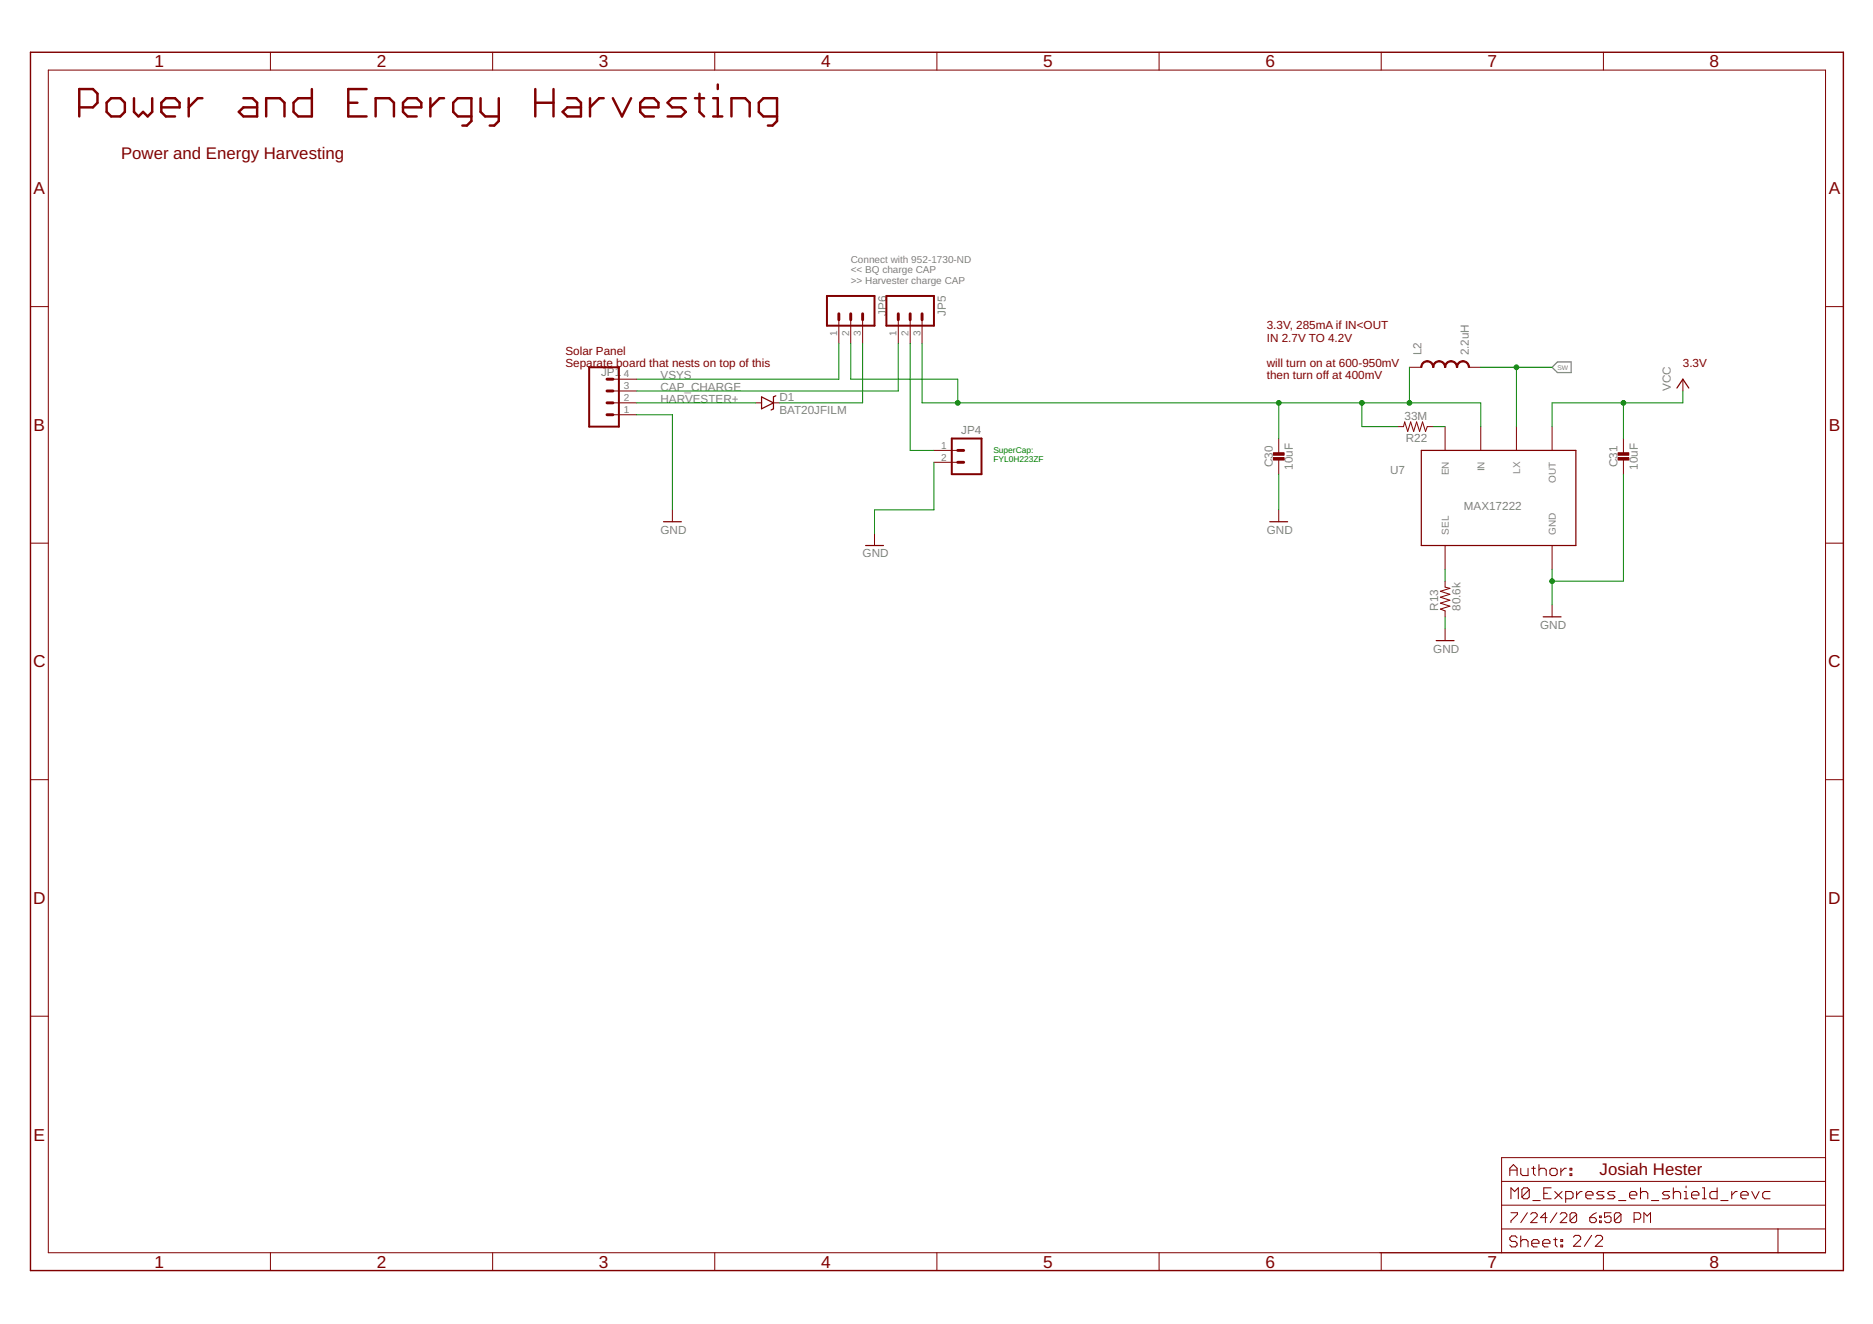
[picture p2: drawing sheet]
<svg xmlns="http://www.w3.org/2000/svg" width="420mm" height="297mm" viewBox="0 0 420 297" stroke-linecap="round" stroke-linejoin="round" font-family="sans-serif">
<path d="M348.2 82.4l1.2-1.2h3v2.4h-3z" fill="none" stroke="#808080" stroke-width=".28"/>
<g fill="none" stroke="#800000" stroke-width=".55">
<path d="M70 20v6.1h-3.1l-1.1-1v-2l1.1-1.1h3.1M82.2 20h-4.1v6.1h4.1M120.1 20v6.1M124.2 20v6.1M161 19v1M17.8 24.1h3l1.1-1v-2.1l-1.1-1h-3v6.1M23.9 23.1l1-1.1h2.1l1 1.1v2l-1 1h-2.1l-1-1zM30.1 22v3.1l1 1 1-1 1 1 1-1v-3.1M36.2 24.1h4.1v-1l-1-1.1h-2.1l-1 1.1v2l1 1h2.1M42.3 22v4.1M45.4 22h-1l-2.1 2.1M54.6 22h2l1.1 1.1v3h-3.1l-1-1 1-1h3.1"/>
<path d="M59.7 26.1v-4.1h3.1l1 1.1v3M78.1 23.1h2.1M84.3 26.1v-4.1h3l1.1 1.1v3M90.4 24.1h4.1v-1l-1-1.1h-2.1l-1 1.1v2l1 1h2.1M96.5 22v4.1M99.6 22h-1l-2.1 2.1M105.7 26.1h-3l-1-1v-2l1-1.1h3v5.2l-1 1h-1M107.8 22v3.1l1 1h3.1M111.9 22v5.2l-1 1h-1M120.1 23.1h4.1M127.3 22h2l1 1.1v3h-3l-1.1-1 1.1-1h3M132.4 22v4.1"/>
<path d="M135.4 22h-1l-2 2.1M137.5 22l2 4.1 2.1-4.1M143.6 24.1h4.1v-1l-1-1.1h-2.1l-1 1.1v2l1 1h2.1M153.8 22h-3l-1 1.1 1 1h2l1 1-1 1h-3M155.9 22h2M156.9 21v4.1l1 1M160 26.1h2M160 22h1v4.1M164.1 26.1v-4.1h3.1l1 1.1v3M174.3 26.1h-3.1l-1-1v-2l1-1.1h3.1v5.2l-1 1h-1"/>
</g>
<path d="M170.8 89l2.7 1.4-2.7 1.3zM174 88.8l-.5 .2v2.7l-.5 .3M376.2 87.1l1.3-2 1.3 2M148.8 117.1h4M284.8 117.1h4M318.8 101h34.7v21.4h-34.7zM194.2 122.4h4M346.2 138.4h4M322.2 143.7h4" fill="none" stroke="#800000" stroke-width=".28"/>
<g fill="none" stroke="#800000" stroke-width=".22">
<path d="M10.8 15.7h398.7v265.4h-398.7zM60.7 11.7v4M110.5 11.7v4M160.3 11.7v4M210.2 11.7v4M260 11.7v4M309.8 11.7v4M359.7 11.7v4M6.8 68.8h4M188.2 71.7v5.4M190.8 71.7v5.4M193.5 71.7v5.4"/>
<path d="M201.5 71.7v5.4M204.2 71.7v5.4M206.8 71.7v5.4M409.5 68.8h4M137.5 90.4h5.3M137.5 93h5.3M137.5 87.7h5.3M137.5 85.1h5.3M169.5 90.4h1.3M173.5 90.4h1.3M286.9 98.4v3.2M313.5 95.7h1.3l.3-1 .7 2.1 .6-2.1 .7 2.1 .7-2.1 .7 2.1 .6-2.1 .7 2.1 .4-1.1h1.3"/>
<path d="M316.2 82.4h2.6M324.2 95.7v5.3M329.5 82.4h2.7M332.2 95.7v5.3M340.2 95.7v5.3M348.2 95.7v5.3M364.2 98.4v3.2M377.5 85.1v2.6M150.8 114.4v2.7M196.2 119.7v2.7M209.5 101h5.3M209.5 103.7h5.3"/>
<path d="M286.9 102.9v3.5M286.9 114.4v2.7M364.2 102.9v3.5M6.8 121.9h4M324.2 122.4v5.3M324.2 130.4v1.3l1 .3-2.1 .7 2.1 .6-2.1 .7 2.1 .7-2.1 .6 2.1 .7-2.1 .7 1.1 .4v1.3M348.2 122.4v5.3M348.2 135.7v2.7M409.5 121.9h4M324.2 141.1v2.6M6.8 174.9h4M409.5 174.9h4"/>
<path d="M6.8 228h4M409.5 228h4M409.5 259.7h-72.7v21.4M336.8 275.7h72.7M336.8 270.4h72.7M336.8 265h72.7M338.9 272.1h1.5v.3l-1.5 1.5v.4M342.6 272.1l-1.5 2.2M343.4 272.4l.3-.3h.8l.3 .3v.4l-1.4 1.5h1.4M347 273.2h-1.4l1.1-1.1v2.2M349.2 272.1l-1.4 2.2M350 272.4l.4-.3h.7l.4 .3v.4l-1.5 1.5h1.5"/>
<path d="M353.7 272.4l-.4-.3h-.7l-.4 .3v1.5M353.7 272.4v1.5l-.4 .4h-.7l-.4-.4M353.7 272.4l-1.5 1.5M356.6 273.2h1.1l.4 .4v.3l-.4 .4h-.7l-.4-.4zM358.1 272.1l-.7 .3-.8 .8M358.8 273.9h.4v.4h-.4zM358.8 272.8h.4v.4h-.4zM361.4 272.1h-1.5v1.1l.8-.4h.3l.4 .4v.7l-.4 .4h-.7l-.4-.4M363.6 272.4l-.4-.3h-.7l-.4 .3v1.5M363.6 272.4v1.5l-.4 .4h-.7l-.4-.4M363.6 272.4l-1.5 1.5M366.6 273.6h1.1l.3-.4v-.8l-.3-.3h-1.1v2.2"/>
<path d="M368.8 274.3v-2.2l.7 .7 .7-.7v2.2M398.8 275.7v5.4M60.7 281.1v4M110.5 281.1v4M160.3 281.1v4M210.2 281.1v4M260 281.1v4M309.8 281.1v4M359.7 281.1v4"/>
</g>
<g fill="#800000" stroke="#800000" stroke-width=".22">
<path d="M285.6 101.6h2.5v.5h-2.5z"/>
<path d="M285.6 102.7h2.5v.5h-2.5z"/>
<path d="M363 101.6h2.4v.5h-2.4z"/>
<path d="M363 102.7h2.4v.5h-2.4z"/>
</g>
<g fill="#800000" stroke="#800000" stroke-width=".22">
<path d="M319.1 81.3l1.1-.4v.3l-.5 .1-.5 .3-.2 .8h-.3z" fill-rule="evenodd"/>
<path d="M320.2 80.9a1.45 1.45 0 0 1 1.4 1.5h-.2l-.5-1-.7-.2z" fill-rule="evenodd"/>
<path d="M321.8 81.3l1-.4v.3l-.5 .1-.4 .3-.3 .8h-.2z" fill-rule="evenodd"/>
<path d="M322.8 80.9a1.45 1.45 0 0 1 1.5 1.5h-.3l-.2-.8-.4-.3-.6-.1z" fill-rule="evenodd"/>
<path d="M324.5 81.3l1-.4v.3l-.5 .1-.4 .3-.3 .8h-.3z" fill-rule="evenodd"/>
<path d="M325.5 80.9a1.45 1.45 0 0 1 1.5 1.5h-.3l-.4-1-.8-.2z" fill-rule="evenodd"/>
<path d="M327.1 81.3l1.1-.4v.3l-.5 .1-.5 .3-.2 .8h-.3z" fill-rule="evenodd"/>
<path d="M328.2 80.9a1.45 1.45 0 0 1 1.4 1.5h-.2l-.5-1-.7-.2z" fill-rule="evenodd"/>
</g>
<path d="M185.5 66.4h10.7v6.7h-10.7zM198.8 66.4h10.7v6.7h-10.7zM132.2 82.4h6.6v13.3h-6.6zM213.5 98.4h6.7v8h-6.7z" fill="none" stroke="#800000" stroke-width=".44"/>
<path d="M188.2 70.4v1.3M190.8 70.4v1.3M193.5 70.4v1.3M201.5 70.4v1.3M204.2 70.4v1.3M206.8 70.4v1.3M136.2 87.7h1.3M136.2 90.4h1.3M136.2 93h1.3M136.2 85.1h1.3M214.8 103.7h1.4M214.8 101h1.4" fill="none" stroke="#800000" stroke-width=".66"/>
<g fill="none" stroke="#800000" stroke-width=".23">
<path d="M338.7 263.7v-1.6l.8-.8 .8 .8v1.6M338.7 262.5h1.6M338.9 268.9v-2.4l.9 .8 .8-.8v2.4M340.3 277.7l-.4-.4h-.8l-.4 .4v.4l.4 .4h.8l.4 .4v.4l-.4 .4h-.8l-.4-.4M341.1 278.5l.4-.4h.9l.4 .4v1.2M341.1 262.1v1.2l.4 .4h1.3v-1.6M341.1 277.3v2.4M343 266.9l-.4-.4h-.8l-.4 .4v1.6M343 266.9v1.6l-.4 .4h-.8l-.4-.4M343 266.9l-1.6 1.6M343.6 278.9h1.6v-.4l-.4-.4h-.8l-.4 .4v.8l.4 .4h.8M343.6 262.1h.8"/>
<path d="M343.9 269.3h1.6M344 261.7v1.6l.4 .4M345.2 261.3v2.4M345.2 262.5l.4-.4h.9l.4 .4v1.2M346.1 278.9h1.6v-.4l-.4-.4h-.8l-.4 .4v.8l.4 .4h.8M346.3 267.7h.8M348 266.5h-1.7v2.4h1.7M348.1 262.1h.8l.4 .4v.8l-.4 .4h-.8l-.4-.4v-.8zM348.5 278.1h.8M348.8 267.3l1.6 1.6M348.9 277.7v1.6l.4 .4M350.1 278.1h.4v.4h-.4z"/>
<path d="M350.1 279.3h.4v.4h-.4zM350.1 262.1v1.6M350.4 267.3l-1.6 1.6M351.2 268.9h1.2l.5-.4v-.8l-.5-.4h-1.2v2.5M351.4 262.1h-.4l-.9 .8M352.2 262.1h.4v.4h-.4zM352.2 263.3h.4v.4h-.4zM353 277.6l.4-.4h.8l.4 .4v.4l-1.6 1.6h1.6M353.7 267.3v1.6M354.9 267.3h-.4l-.8 .8M355.7 268.1h1.7v-.4l-.4-.4h-.9l-.4 .4v.8l.4 .4h.9M357 277.2l-1.6 2.4"/>
<path d="M357.9 277.6l.4-.4h.8l.4 .4v.4l-1.6 1.6h1.6M359.8 267.3h-1.2l-.4 .4 .4 .4h.8l.4 .4-.4 .4h-1.2M362.3 267.3h-1.3l-.4 .4 .4 .4h.9l.4 .4-.4 .4h-1.3M363.1 269.3h1.6M365.5 268.1h1.7v-.4l-.4-.4h-.8l-.5 .4v.8l.5 .4h.8M368 267.7l.4-.4h.8l.4 .4v1.2M368 266.5v2.4M370.5 269.3h1.6M374.5 267.3h-1.2l-.4 .4 .4 .4h.8l.4 .4-.4 .4h-1.2M375.4 267.7l.4-.4h.8l.4 .4v1.2M375.4 266.5v2.4M377.8 268.9h.9"/>
<path d="M377.8 267.3h.4v1.6M378.2 266.1v.4M379.5 268.1h1.6v-.4l-.4-.4h-.8l-.4 .4v.8l.4 .4h.8M381.9 266.5h.4v2.4M381.9 268.9h.8M385.2 266.5v2.4h-1.2l-.4-.4v-.8l.4-.4h1.2M386 269.3h1.6M388.5 267.3v1.6M389.7 267.3h-.4l-.8 .8M390.5 268.1h1.7v-.4l-.5-.4h-.8l-.4 .4v.8l.4 .4h.8M393 267.3l.8 1.6 .8-1.6M397.1 267.3h-1.3l-.4 .4v.8l.4 .4h1.3"/>
</g>
<path d="M6.8 11.7h406.7v273.4h-406.7z" fill="none" stroke="#800000" stroke-width=".32"/>
<g fill="none" stroke="#008000" stroke-width=".22">
<path d="M188.2 77.1v8h-45.4M190.8 77.1v8h24v5.3M193.5 77.1v13.3h-18.7M201.5 77.1v10.6h-58.7M204.2 77.1v23.9h5.3M206.8 77.1v13.3h125.4v5.3M142.8 93h8v21.4M142.8 90.4h26.7M286.9 90.4v8M305.5 90.4v5.3h8M316.2 82.4v8M321.5 95.7h2.7"/>
<path d="M332.2 82.4h16M340.2 82.4v13.3M364.2 90.4v8M377.5 87.7v2.7h-29.3v5.3M209.5 103.7v10.7h-13.3v5.3M286.9 106.4v8M364.2 106.4v24h-16M324.2 127.7v2.7M324.2 138.4v2.7M348.2 127.7v8"/>
</g>
<g fill="#008000" stroke="#008000" stroke-width=".22">
<circle cx="348.2" cy="130.4" r=".53"/>
<circle cx="340.2" cy="82.4" r=".53"/>
<circle cx="364.2" cy="90.4" r=".53"/>
<circle cx="286.9" cy="90.4" r=".53"/>
<circle cx="316.2" cy="90.4" r=".53"/>
<circle cx="305.5" cy="90.4" r=".53"/>
<circle cx="214.8" cy="90.4" r=".53"/>
</g>
<g font-size="3.9" fill="#800000">
<text x="34.7" y="15.1">1</text>
<text x="84.5" y="15.1">2</text>
<text x="134.3" y="15.1">3</text>
<text x="184.2" y="15.1">4</text>
<text x="234" y="15.1">5</text>
<text x="283.8" y="15.1">6</text>
<text x="333.7" y="15.1">7</text>
<text x="383.5" y="15.1">8</text>
<text x="7.5" y="43.6">A</text>
<text x="410.2" y="43.6">A</text>
<text x="7.5" y="96.7">B</text>
<text x="410.2" y="96.7">B</text>
<text x="7.4" y="149.7">C</text>
<text x="410.1" y="149.7">C</text>
<text x="7.4" y="202.8">D</text>
<text x="410.1" y="202.8">D</text>
<text x="7.5" y="255.9">E</text>
<text x="410.2" y="255.9">E</text>
<text x="34.7" y="284.4">1</text>
<text x="84.5" y="284.4">2</text>
<text x="134.3" y="284.4">3</text>
<text x="184.2" y="284.4">4</text>
<text x="234" y="284.4">5</text>
<text x="283.8" y="284.4">6</text>
<text x="333.7" y="284.4">7</text>
<text x="383.5" y="284.4">8</text>
</g>
<g font-size="3.8" fill="#800000">
<text x="27.2" y="35.7">Power and Energy Harvesting</text>
<text x="358.8" y="263.7">Josiah Hester</text>
</g>
<g font-size="2.6" fill="#808080">
<text x="198.8" y="70.9" transform="rotate(-90 198.8 70.9)">JP6</text>
<text x="212.2" y="70.9" transform="rotate(-90 212.2 70.9)">JP5</text>
<text x="318.8" y="79.7" transform="rotate(-90 318.8 79.7)">L2</text>
<text x="329.5" y="79.7" transform="rotate(-90 329.5 79.7)">2.2uH</text>
<text x="134.8" y="84.3">JP1</text>
<text x="148.2" y="87.7">CAP_CHARGE</text>
<text x="148.2" y="85.1">VSYS</text>
<text x="174.8" y="89.9">D1</text>
<text x="374.8" y="87.7" transform="rotate(-90 374.8 87.7)">VCC</text>
<text x="148.2" y="90.4">HARVESTER+</text>
<text x="174.8" y="92.8">BAT20JFILM</text>
<text x="315.1" y="94.1">33M</text>
<text x="215.6" y="97.3">JP4</text>
<text x="315.4" y="99.2">R22</text>
<text x="285.5" y="104.8" transform="rotate(-90 285.5 104.8)">C30</text>
<text x="290" y="105.4" transform="rotate(-90 290 105.4)">10uF</text>
<text x="311.8" y="106.4">U7</text>
<text x="362.8" y="104.8" transform="rotate(-90 362.8 104.8)">C31</text>
<text x="367.4" y="105.4" transform="rotate(-90 367.4 105.4)">10uF</text>
<text x="148.2" y="119.7">GND</text>
<text x="284.2" y="119.7">GND</text>
<text x="328.4" y="114.4">MAX17222</text>
<text x="193.5" y="125.1">GND</text>
<text x="322.6" y="137.1" transform="rotate(-90 322.6 137.1)">R13</text>
<text x="327.6" y="137.1" transform="rotate(-90 327.6 137.1)">80.6k</text>
<text x="345.5" y="141.1">GND</text>
<text x="321.5" y="146.4">GND</text>
</g>
<g font-size="2.6" fill="#800000">
<text x="284.2" y="73.9">3.3V, 285mA if IN&lt;OUT</text>
<text x="284.2" y="76.7">IN 2.7V TO 4.2V</text>
<text x="126.8" y="79.6">Solar Panel</text>
<text x="126.8" y="82.4">Separate board that nests on top of this</text>
<text x="284.2" y="82.3">will turn on at 600-950mV</text>
<text x="377.5" y="82.4">3.3V</text>
<text x="284.2" y="85.1">then turn off at 400mV</text>
</g>
<g font-size="2.2" fill="#808080">
<text x="190.8" y="58.9">Connect with 952-1730-ND</text>
<text x="190.8" y="61.3">&lt;&lt; BQ charge CAP</text>
<text x="190.8" y="63.7">&gt;&gt; Harvester charge CAP</text>
<text x="187.8" y="75.4" transform="rotate(-90 187.8 75.4)">1</text>
<text x="190.5" y="75.4" transform="rotate(-90 190.5 75.4)">2</text>
<text x="193.1" y="75.4" transform="rotate(-90 193.1 75.4)">3</text>
<text x="201.1" y="75.4" transform="rotate(-90 201.1 75.4)">1</text>
<text x="203.8" y="75.4" transform="rotate(-90 203.8 75.4)">2</text>
<text x="206.5" y="75.4" transform="rotate(-90 206.5 75.4)">3</text>
<text x="140" y="87.4">3</text>
<text x="140" y="84.7">4</text>
<text x="140" y="92.7">1</text>
<text x="140" y="90">2</text>
<text x="211.1" y="100.7">1</text>
<text x="211.1" y="103.4">2</text>
<text x="325" y="106.6" transform="rotate(-90 325 106.6)">EN</text>
<text x="333" y="105.8" transform="rotate(-90 333 105.8)">IN</text>
<text x="341" y="106.3" transform="rotate(-90 341 106.3)">LX</text>
<text x="349" y="108.3" transform="rotate(-90 349 108.3)">OUT</text>
<text x="325" y="119.9" transform="rotate(-90 325 119.9)">SEL</text>
<text x="349" y="119.9" transform="rotate(-90 349 119.9)">GND</text>
</g>
<g font-size="1.9" fill="#008000">
<text x="222.8" y="101.7">SuperCap:</text>
<text x="222.8" y="103.7">FYL0H223ZF</text>
</g>
<text font-size="1.5" fill="#808080" x="349.4" y="82.9">SW</text>
</svg>
